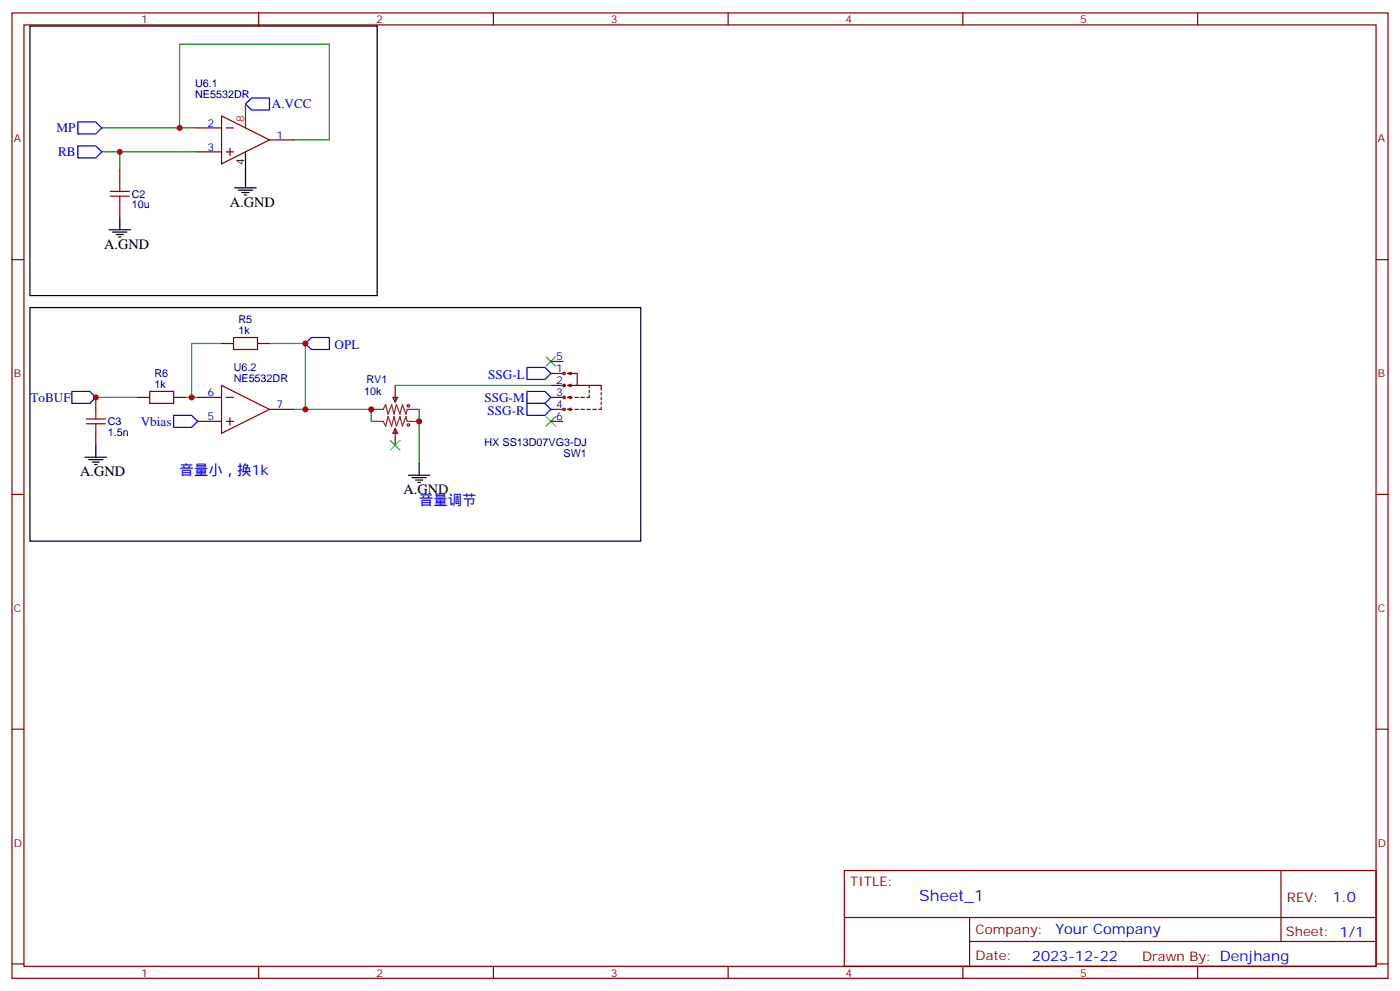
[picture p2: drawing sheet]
<svg xmlns="http://www.w3.org/2000/svg" width="412mm" height="292mm" viewBox="0 0 412 292" stroke-linecap="round" stroke-linejoin="round" font-family="sans-serif">
<g fill="none" stroke="#870000" stroke-width=".35">
<path d="M3.5 3.8h405.4v284.3h-405.4zM7.1 7.3h398.2v277.3h-398.2zM76.2 3.8v3.5M145.3 3.8v3.5M214.5 3.8v3.5M283.6 3.8v3.5M352.8 3.8v3.5M58.2 37.7h7.1M65.3 34.1l14.1 7.1-14.1 7.1zM66.7 37.7h2.1M35.3 50v3.6M58.2 44.7h7.1"/>
<path d="M66.7 44.7h2.1M67.7 43.7v2.1M79.4 41.2h7M3.5 76.5h3.6M35.3 60.6v3.5M405.3 76.5h3.6M28.2 117.1v3.5M40.6 117.1h3.5M51.2 117.1h3.5M58.2 117.1h7.1M65.3 113.5l14.1 7.1-14.1 7zM65.3 101.2h3.5"/>
<path d="M66.7 117.1h2.1M75.8 101.2h3.6M115.7 117.1h1.4l-.7 1.4zM116.4 113.5v5M162.3 117.1h3.5M162.3 106.5h3.5M162.3 113.5h4.2M162.3 110h3.5M167.2 110h2.8v3.5h-2.8M167.2 117.1h1.4M167.2 117.1l1.1 .3M167.2 113.5l1.1 .4"/>
<path d="M167.2 110l1.1 .3M168.3 116.7l-1.1 .4M168.3 113.2l-1.1 .3M168.3 109.6l-1.1 .4M169.3 117.1h1.1M170 113.5h7.1v1.4M171.1 117.1h1.1M173.6 116.3v.8h-.7M173.6 113.5v.7M173.6 114.9v.7M177.1 119.9v.7h-.7M177.1 115.6v.7"/>
<path d="M177.1 117.1v.7M177.1 118.5v.7M28.2 127.6v3.6M58.2 124.1h7.1M66.7 124.1h2.1M67.7 123v2.2M79.4 120.6h7M116.4 126.2l.7 1.4h-1.4zM116.4 126.2v5M162.3 120.6h3.5M162.3 124.1h3.5M167.2 120.6h1.4"/>
<path d="M167.2 120.6l1.1 .3M168.3 120.2l-1.1 .4M169.3 120.6h1.1M171.1 120.6h1.1M172.9 120.6h1M174.6 120.6h1.1M3.5 145.6h3.6M405.3 145.6h3.6M3.5 214.8h3.6M405.3 214.8h3.6M248.7 256.4h156.6v28.2h-156.6zM377.3 256.4v20.9"/>
<path d="M248.7 270.2h156.5M285.6 277.3h119.6M285.6 270.2v14.2M3.5 283.9h3.6M76.2 284.6v3.5M145.3 284.6v3.5M214.5 284.6v3.5M283.6 284.6v3.5M352.8 284.6v3.5M405.3 283.9h3.6"/>
<circle cx="166.2" cy="110" r=".35"/>
<circle cx="166.2" cy="117.1" r=".35"/>
<circle cx="166.2" cy="113.5" r=".35"/>
<circle cx="166.2" cy="120.6" r=".35"/>
</g>
<path d="M22.9 35.9h5.3l1.8 1.8-1.8 1.7h-5.3zM74.1 28.9h5.3v3.5h-5.3l-1.8-1.8zM22.9 43h5.3l1.8 1.7-1.8 1.8h-5.3zM91.7 99.4h5.3v3.5h-5.3l-1.7-1.7zM21.2 115.3h5.3l1.7 1.8-1.7 1.7h-5.3zM155.2 108.2h5.3l1.8 1.8-1.8 1.8h-5.3zM155.2 118.8h5.3l1.8 1.8-1.8 1.7h-5.3zM155.2 115.3h5.3l1.8 1.8-1.8 1.7h-5.3zM51.2 122.3h5.2l1.8 1.8-1.8 1.8h-5.2z" fill="none" stroke="#00f" stroke-width=".35"/>
<path d="M30 37.7h28.2M52.9 37.7v-24.7h44.1v28.2h-10.6M30 44.7h28.2M35.3 44.7v5.3M28.2 117.1h12.4M54.7 117.1h3.5M65.3 101.2h-8.9v15.9M79.4 101.2h10.6v19.4h-3.6M116.4 113.5h45.9M90 120.6h19.4v3.5M123.5 120.6v15.9" fill="none" stroke="#008700" stroke-width=".35"/>
<g fill="none" stroke="#000" stroke-width=".35">
<path d="M8.8 7.7h102.3v79.4h-102.3zM69.1 55.3h6.4M70.2 56h4.2M71.3 56.7h2.1M72 57.4h.7M72.3 44.7v10.6M32.1 67.7h6.4M33.2 68.4h4.2M34.2 69.1h2.1M34.9 69.8h.7M35.3 64.1v3.6M8.8 90.6h179.9v68.8h-179.9z"/>
<path d="M25 134.7h6.4M26.1 135.4h4.2M27.2 136.1h2.1M27.9 136.8h.7M28.2 131.2v3.5M120.3 140h6.3M123.5 136.5v3.5M121.4 140.7h4.2M122.4 141.4h2.1M123.1 142.1h.7"/>
</g>
<g fill="none" stroke="#a10000" stroke-width=".35">
<path d="M32.5 56.4h5.6M32.5 57.8h5.6M35.3 53.6v2.8M35.3 57.8v2.8M68.8 99.4h7v3.5h-7zM44.1 115.3h7.1v3.5h-7.1zM25.4 124.8h5.6M25.4 123.4h5.6M28.2 120.6v2.8M28.2 124.8v2.8"/>
<circle cx="120.3" cy="119.5" r=".35"/>
<circle cx="120.3" cy="125.2" r=".35"/>
</g>
<path d="M72.3 30.6v7.1" fill="none" stroke="#f00" stroke-width=".35"/>
<path d="M160.9 105.1l2.8 2.8M163.7 105.1l-2.8 2.8M115 129.8l2.8 2.8M117.8 129.8l-2.8 2.8M160.9 122.7l2.8 2.8M163.7 122.7l-2.8 2.8" fill="none" stroke="#3c3" stroke-width=".35"/>
<path d="M109.4 120.6h3.5l.7-1.4 .7 2.8 1.1-2.8 .7 2.8 .7-2.8 1 2.8 .7-2.8 1.1 2.8 .3-1.4h3.6M109.4 124.1h3.5l.7 1.4 .7-2.8 1.1 2.8 .7-2.8 .7 2.8 1-2.8 .7 2.8 1.1-2.8 .3 1.4h3.6" fill="none" stroke="#8c2424" stroke-width=".35"/>
<g fill="#c00">
<circle cx="35.3" cy="44.7" r=".88"/>
<circle cx="52.9" cy="37.7" r=".88"/>
<circle cx="56.4" cy="117.1" r=".88"/>
<circle cx="28.2" cy="117.1" r=".88"/>
<circle cx="90" cy="101.2" r=".88"/>
<circle cx="90" cy="120.6" r=".88"/>
<circle cx="123.5" cy="124.1" r=".88"/>
<circle cx="109.4" cy="120.6" r=".88"/>
</g>
<text font-size="4.6" fill="#00f" x="270.8" y="265.4">Sheet_1</text>
<g font-size="4.2">
<text x="67.7" y="61">A.GND</text>
<text x="30.7" y="73.3">A.GND</text>
<text x="23.6" y="140.3">A.GND</text>
<text x="118.9" y="145.6">A.GND</text>
</g>
<g font-size="4.2" fill="#00f">
<text x="52.9" y="140">音量小，换1k</text>
<text x="123.5" y="148.8">音量调节</text>
<text x="392.5" y="265.7">1.0</text>
<text x="310.9" y="275.2">Your Company</text>
<text x="304" y="283">2023-12-22</text>
</g>
<g font-size="3.9" fill="#00f">
<text x="80.1" y="31.8">A.VCC</text>
<text x="16.6" y="38.9">MP</text>
<text x="17.1" y="46">RB</text>
<text x="98.5" y="102.9">OPL</text>
<text x="143.8" y="111.5">SSG-L</text>
<text x="9" y="118.3">ToBUF</text>
<text x="142.7" y="118.3">SSG-M</text>
<text x="41.5" y="125.4">Vbias</text>
<text x="143.6" y="122.1">SSG-R</text>
</g>
<g font-size="3.9" fill="#800">
<text x="250.5" y="261">TITLE:</text>
<text x="379.1" y="265.7">REV:</text>
<text x="287.4" y="275.2">Company:</text>
<text x="378.7" y="275.8">Sheet: 1/1</text>
<text x="287.4" y="282.9">Date:</text>
<text x="336.4" y="282.9">Drawn By: Denjhang</text>
</g>
<g font-size="3.2" fill="#800">
<text x="41.6" y="6.8">1</text>
<text x="110.8" y="6.8">2</text>
<text x="179.9" y="6.8">3</text>
<text x="249.1" y="6.8">4</text>
<text x="318.2" y="6.8">5</text>
<text x="4.1" y="41.9">A</text>
<text x="405.9" y="41.9">A</text>
<text x="4.1" y="111.1">B</text>
<text x="405.9" y="111.1">B</text>
<text x="4.1" y="180.2">C</text>
<text x="405.9" y="180.2">C</text>
<text x="4.1" y="249.3">D</text>
<text x="405.9" y="249.3">D</text>
<text x="41.6" y="287.6">1</text>
<text x="110.8" y="287.6">2</text>
<text x="179.9" y="287.6">3</text>
<text x="249.1" y="287.6">4</text>
<text x="318.2" y="287.6">5</text>
</g>
<g font-size="3.2" fill="#000080">
<text x="57.5" y="28.9">NE5532DR</text>
<text x="57.5" y="25.7">U6.1</text>
<text x="38.8" y="58.2">C2</text>
<text x="38.8" y="61.4">10u</text>
<text x="70.2" y="95.3">R5</text>
<text x="70.2" y="98.4">1k</text>
<text x="45.5" y="111.2">R6</text>
<text x="68.8" y="112.5">NE5532DR</text>
<text x="68.8" y="109.3">U6.2</text>
<text x="108" y="112.9">RV1</text>
<text x="45.5" y="114.2">1k</text>
<text x="107.2" y="116.4">10k</text>
<text x="31.7" y="125.3">C3</text>
<text x="31.7" y="128.4">1.5n</text>
<text x="142.7" y="131.3">HX SS13D07VG3-DJ</text>
<text x="166" y="134.5">SW1</text>
</g>
<text font-size="3.2" fill="#f00" x="72" y="35.9" transform="rotate(-90 72 35.9)">8</text>
<g font-size="3.2" fill="#00f">
<text x="61.1" y="37.3">2</text>
<text x="81.5" y="40.9">1</text>
<text x="61.1" y="44.4">3</text>
<text x="163.8" y="106.1">5</text>
<text x="163.8" y="113.2">2</text>
<text x="163.8" y="109.6">1</text>
<text x="61.1" y="116.7">6</text>
<text x="163.8" y="116.7">3</text>
<text x="61.1" y="123.8">5</text>
<text x="81.5" y="120.2">7</text>
<text x="163.8" y="120.2">4</text>
<text x="163.8" y="123.8">6</text>
</g>
<text font-size="3.2" x="72" y="48.5" transform="rotate(-90 72 48.5)">4</text>
</svg>
